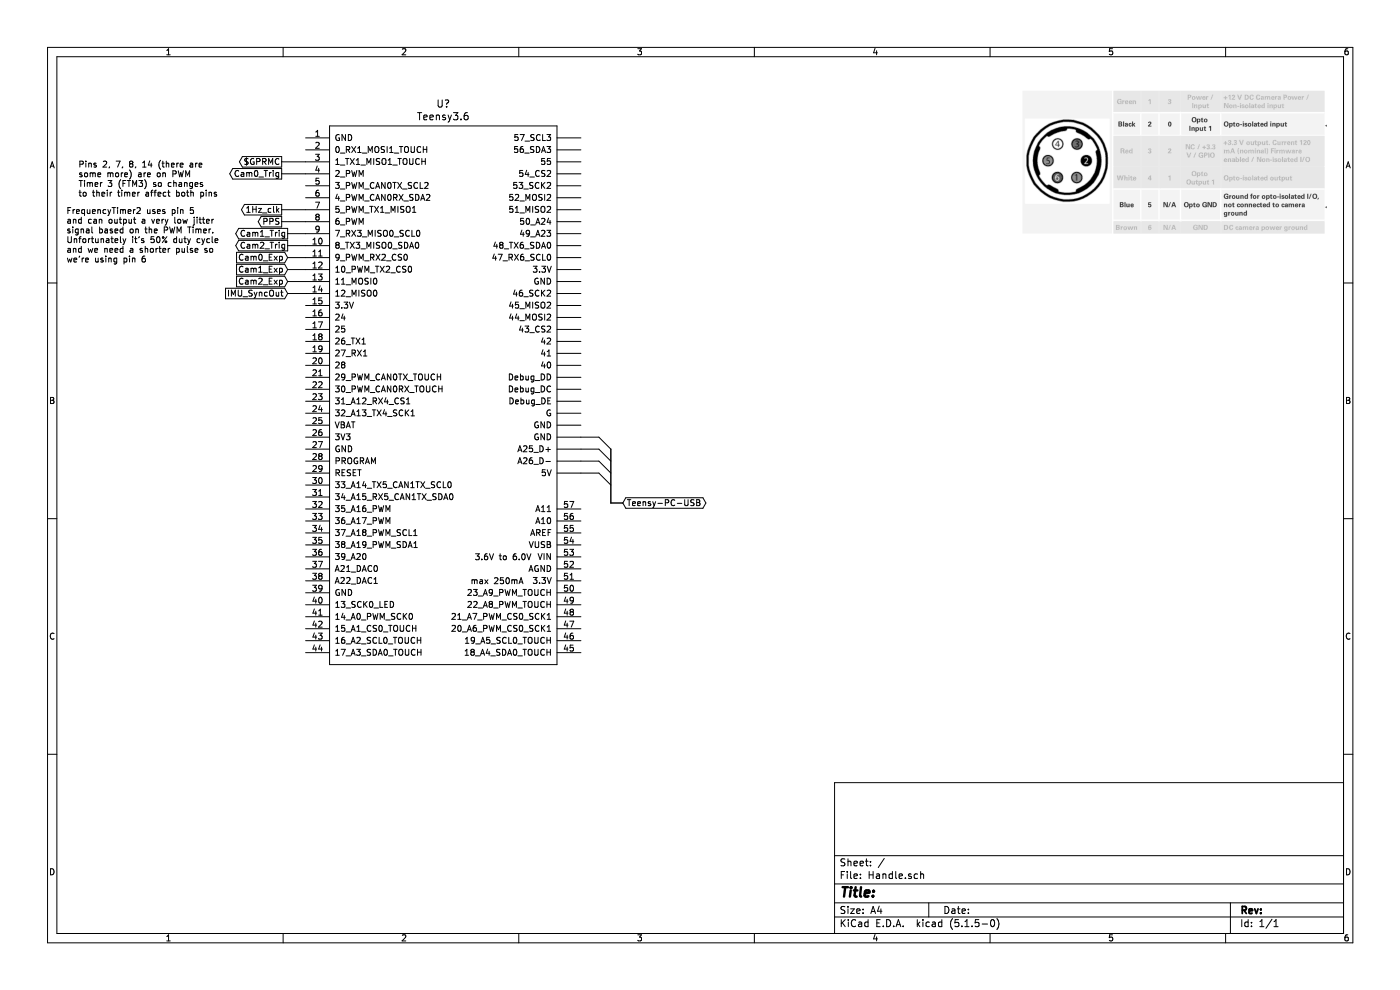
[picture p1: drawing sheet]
EESchema Schematic File Version 4
EELAYER 30 0
EELAYER END
$Descr A4 11693 8268
encoding utf-8
Sheet 1 1
Title ""
Date ""
Rev ""
Comp ""
Comment1 ""
Comment2 ""
Comment3 ""
Comment4 ""
$EndDescr
$Comp
L teensy:Teensy3.6 U?
U 1 1
P 3700 3300
F 0 "U?" H 3700 5737 60  0000 C CNN
F 1 "Teensy3.6" H 3700 5631 60  0000 C CNN
F 2 "" H 3700 3350 60  0000 C CNN
F 3 "" H 3700 3350 60  0000 C CNN
	1    3700 3300
	1    0    0    -1  
$EndComp
Wire Wire Line
	2550 1850 2350 1850
Text GLabel 2350 1850 0    50   Output ~ 0
PPS
Text Notes 550  2200 0    50   ~ 0
FrequencyTimer2 uses pin 5\nand can output a very low jitter \nsignal based on the PWM Timer.\nUnfortunately it’s 50% duty cycle\nand we need a shorter pulse so \nwe’re using pin 6
Text GLabel 2350 1350 0    50   Output ~ 0
$GPRMC
Wire Wire Line
	2350 1350 2550 1350
Text Notes 650  1650 0    50   ~ 0
Pins 2, 7, 8, 14 (there are\nsome more) are on PWM\nTimer 3 (FTM3) so changes\nto their timer affect both pins
Wire Bus Line
	5100 4200 5200 4200
Text GLabel 5200 4200 2    50   BiDi ~ 0
Teensy-PC-USB
Wire Wire Line
	5000 3650 4850 3650
Wire Wire Line
	5000 3950 4850 3950
Entry Wire Line
	5000 3950 5100 4050
Entry Wire Line
	5000 3650 5100 3750
Entry Wire Line
	5000 3750 5100 3850
Entry Wire Line
	5000 3850 5100 3950
Wire Wire Line
	5000 3750 4850 3750
Wire Wire Line
	4850 3850 5000 3850
Wire Wire Line
	2350 1450 2550 1450
Text GLabel 2350 1450 0    50   Output ~ 0
Cam0_Trig
Text GLabel 2350 1750 0    50   Output ~ 0
1Hz_clk
Wire Wire Line
	2350 1750 2550 1750
Text GLabel 2400 1950 0    50   Output ~ 0
Cam1_Trig
Text GLabel 2400 2050 0    50   Output ~ 0
Cam2_Trig
Wire Wire Line
	2400 1950 2550 1950
Wire Wire Line
	2550 2050 2400 2050
Text GLabel 2400 2150 0    50   Input ~ 0
Cam0_Exp
Wire Wire Line
	2400 2150 2550 2150
Text GLabel 2400 2250 0    50   Input ~ 0
Cam1_Exp
Text GLabel 2400 2350 0    50   Input ~ 0
Cam2_Exp
Wire Wire Line
	2400 2350 2550 2350
Wire Wire Line
	2400 2250 2550 2250
Text GLabel 2400 2450 0    50   Input ~ 0
IMU_SyncOut
Wire Wire Line
	2550 2450 2400 2450
Wire Bus Line
	5100 3750 5100 4200
$EndSCHEMATC
